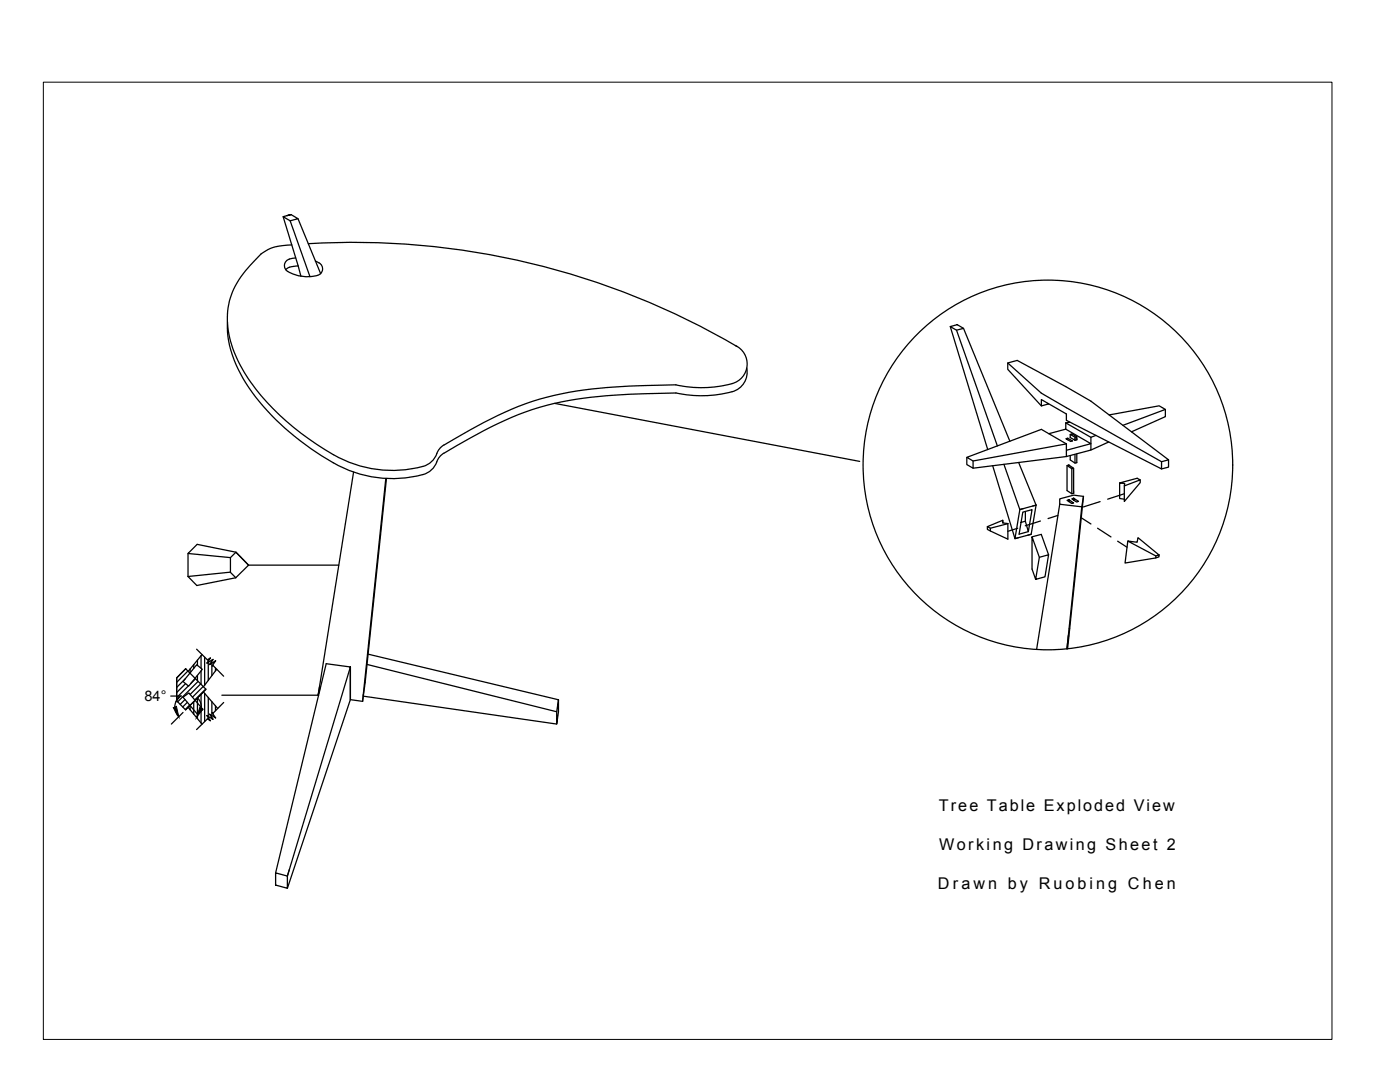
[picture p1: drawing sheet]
<svg xmlns="http://www.w3.org/2000/svg" width="279mm" height="216mm" viewBox="0 0 279 216" stroke-linecap="round" stroke-linejoin="round" font-family="sans-serif">
<!-- layer: 0 -->
<g fill="none" stroke="#000" stroke-width=".25">
<path d="M56.5 43.2l3.6 12M57.8 51.7a1.35 1.35 0 0 0-1 1.1 1.35 1.35 0 0 0 .6 1.4 7.5 7.5 0 0 0 6.4 .6 1.41 1.41 0 0 0 .5-1.5 1.41 1.41 0 0 0-1.1-1.1l-.3-.1M57.8 53.3l-.8 .5M57.9 44.1l4 11.1M58.1 42.8l1.4 .8-1.6 .5-1.4-.9 1.6-.4-.8 .2M58.2 48.9a9.2 9.2 0 0 0-6.1 1.8 21.5 21.5 0 0 0-5.9 8.1 17.2 17.2 0 0 0 1.8 14.1 46.2 46.2 0 0 0 16.8 16.8l1.7 1M59 51.5l-1.3 .2M59.5 43.6l4.5 11M59.5 53.1l-1.8 .2M61.5 48.6a151.2 151.2 0 0 1 85.6 20.5M45.4 64.3a22.3 22.3 0 0 0 5 14.1 51.8 51.8 0 0 0 16.1 14M134.9 76.8a132 132 0 0 0-19.9 1.2 57.8 57.8 0 0 0-21.1 7.7l-5.3 3.1"/>
<path d="M134.9 78.4a132 132 0 0 0-19.9 1.3 57.8 57.8 0 0 0-21.1 7.7l-5.3 3M146.7 68.9a4.1 4.1 0 0 1 2.3 4.6 4.1 4.1 0 0 1-3.9 3.3 23.5 23.5 0 0 1-10.2 0M149 73.4a4.2 4.2 0 0 1-3.9 5 23.5 23.5 0 0 1-10.2 0M189.6 65.2l1.4-.4 1.3 .7-1.4 .4zM189.6 65.2l7.5 24.5M190.9 65.9l8.1 23.1M192.3 65.5l9.2 22.5M201.1 72.4l6.7 6.1 24 13.6 1.4-.3-15.5-11.8-5-2.9-9.7-5.2-1.9 .5v1.3l6.7 7.3M70.6 94.2l-7.1 44.5h-19.2M77 95.5l-4.6 44.4M77.1 95.5l-4.2 40.7-.5 3.7M88.6 88.8l-.7 .6-.5 .7a4.5 4.5 0 0 1-4.3 3.3 23.5 23.5 0 0 1-16.6-2.7"/>
<path d="M88.6 90.4l-.7 .6-.5 .7a4.5 4.5 0 0 1-4.3 3.3 23.5 23.5 0 0 1-16.6-2.7M110.7 80.5l60.9 11.6M192.9 91.3l14.9-5.6 5 2.9-18.6 3.4zM192.9 91.3v1.4l1.3 .7v-1.4M198.1 92.9l4.5 14.6 3.2-.9 1-5.8M200.4 92.7l3.1 9-.9 5.8 .7-.2M203.3 92.3l3.5 8.5M209.2 80.6l-1.4 .4v-1.3l5 2.9v1.3l19 9.7v-1.5M212.7 84.4v1.2l-3.4 .9M212.7 85.6l5 2.9-4.9 1.3M212.7 84.4l5 2.9M212.7 87.5h.4l.9 .5-.3 .1z"/>
<path d="M212.8 91.1l-18.6 2.3M213 92.9v5l.9 .6 .4-.1v-4.9M213.1 87.5v.2M213.3 92.8l1 .6-.4 .1-.9-.6 .3-.1M213.3 99.7l1 .7-.4 .1-.9-.7 .3-.1v.4M213.5 84.2l-.8 .2M213.6 86.7v.6l.9 .6 .4-.2M213.9 93.5v5M214.3 99.4v.4M214.3 99.4l.9 .6-.3 .2-1-.7 .4-.1v.4M214.5 87.5v.4v-.7l.4-.1v.6M214.5 90.7v1.7"/>
<path d="M214.9 87.1l-1-.5-.3 .1 .9 .5M214.9 90.6v1.7l-.4 .1-.9-.6v-.8M214.9 87.5v.2M216.2 99.1l-1.9-.3-2.8 .7v1.1l4.4 .5M216.2 99.1l-3.1 30.4M216.2 99.1l-.3 2M217.7 87.3v2.5l-4.9 1.3v-2.5M218.7 86.9l-1 .4M221.3 88.2l-3.6 1.6M221.4 82.8l9.9-1.8 1.3 .7-8.5 3.2M223.4 96.4l3.5-1 .7 .4-3.2 1.2 .1-.5zM223.4 96.4v3.1l1 .1"/>
<path d="M224.4 98.5l-3.3 1.1M227.6 95.8v.5l-3.2 3.8v-3.1M232.6 81.7v1.4l-6.8 3.1M233.2 91.8v1.4l-1.4 .4M37.5 110.4v4.6M37.5 115l1.8 1.8 7.7-1.5M45.9 114.2l1.2 1.1M46 111.3l-8.5-.9 1.8-1.8 7.8 1.6 2.5 2.6-2.6 2.5M46 111.3l1.1-1.1 2.5 2.6h18M46 111.3v2.9l-8.5 .8M197.6 105.4v.6M200.1 103.8v.5l1 .2v3.1l-4-2v-.5"/>
<path d="M200.1 104.3v-.5l-3 1.3 .5 .3 3.6-.9M203.1 105.4l-2 .6M203.8 104.2l.8-.2 .6 2.1 .8-4.4-1.9 .5-.7 4.4 1.8-.5M204.6 102.1v1.9M205.8 106.6l-.7 .2M206 107.1l1.8-.5 1.5 4.1M206.8 100.8l-3.3 .9 .7-.2M206.8 100.8l-.7 .2M207.4 111.2l-1.4-4.1v6.5l.7 2 1.8-.5 .8-4.4-1.9 .5-.7 4.4M207.6 104l-3 .9M211.1 102.8l-1.9 .7M211.5 100.6l-4.6 29"/>
<path d="M215.9 103.3l1.8 1.3M215.9 101.1l-3 28.4M219 105.4l2.7 1.7M219.6 100.1l-3.4 1M223 108l1.9 1.2M225.1 108l1.8 .2 .2-.9 4.2 3.4-.6 .2zM225.1 108l-.6 4.3 6.2-1M231.3 110.7v.4l-.6 .2v-.4M34.1 138.9h2.1M35.7 139.2l-.5 .6-.3 1.3M36.1 138.9l-.6 .5-.4 .6M36.9 139.6l-.9 1"/>
<path d="M37 135.5l-1.7 1.7M37 136.4l-1.7 1.8M37.1 133.4l-1.8 1.9v4.5M37.1 133.4l4 4.2-4.1 4-1.7-1.8v-4.5zM37.5 133.9l-2.2 2.3M37.6 136.9l-2.3 2.3M37.9 133.5v.8M38.7 132.6v.8M39 135.4l-1 1M39.2 129.5l2.2 2.2 .6-.4-.7 1 1.2-.7-.7 1 1.2-.8-.7 1.1 .2-.1 2.1 2.1M39.3 132.6l1.1 1-2.8 3.3-1.1-.9zM39.4 131.7v1.1"/>
<path d="M39.4 134.8v1M39.4 139.3v4.1M39.5 139.3l.6 1.2 .1 .8M39.5 136l-4.1 4.1M40 136.5l-2.1 2.1M40.1 130.8v2.5M40.1 133.9v2.6M40.1 138.5v5.8M40.3 130.6l-2.8 3.4M40.5 137l-2.1 2.1M40.8 131.1v5.6M40.8 138.3v5.7"/>
<path d="M41.1 137.5l-2.2 2.2M41.6 131.6v.3M41.6 132.2v3.6M41.6 139.2v3.8M42.3 131.7v.2M42.3 132.3v2.5M43 131.9h.1M43 133.3v.6M43.3 133.5l-2.7 3.5M63.7 137.1l-.2 1.6 .4-1.6M72.4 139.9l-2.5-.3-12.5 37.6M72.5 138.6v.3l38.6 5.6"/>
<path d="M73.3 132.6l37.8 9.4M73.5 130.5l38 9.1v2.5l-.4 2.4v-2.5l.4-2.4M34.9 141.6l.3 .8 .5 .6M36.5 142.2l-2.3 2.3M37.4 140.1l-.9 1M37.9 140.7l-.9 .9M37.9 140.7v.9M38.1 140.6l-1.1 1M38.7 140v2.5M39.3 142.4l-2.8-3.3 1.2-.8 2.8 3.3-1.1 .9M41.6 143.2v.3M42.3 140v2.8"/>
<path d="M42.3 143.2v.2M43 140.8v1M43 143.2h.1M43.4 141.4l-2.8-3.3-3.1 3 2.8 3.4M44.6 140.2l-2.1 2.1-.2-.1 .7 1.1-1.2-.8 .7 1-1.2-.7 .7 1-.6-.4-2.2 2.2M55 174.2l10.1-41.8 4.8 .7v6.5v-6.5l-12.5 41.7M55 174.2l2.4 .6v2.4l-2.4-.6z"/>
<circle cx="209.1" cy="92.8" r="36.9"/>
</g>
<path d="M34.6 141.2l.6-.3 .5 2.1zM39.9 141.2l.6 .3-1.3 1.7z" fill="#000" stroke="#000" stroke-width=".2"/>
<path d="M8.7 16.4h257.1v191h-257.1z" fill="none" stroke="#000" stroke-width=".2"/>
<g font-size="3.2">
<text x="187.4" y="161.9">Tree Table Exploded View</text>
<text x="187.4" y="169.6">Working Drawing Sheet 2</text>
<text x="187.2" y="177.4">D r a w n b y R u o b i n g C h e n</text>
</g>
<text font-size="2.9" x="28.8" y="139.9">84°</text>
</svg>
